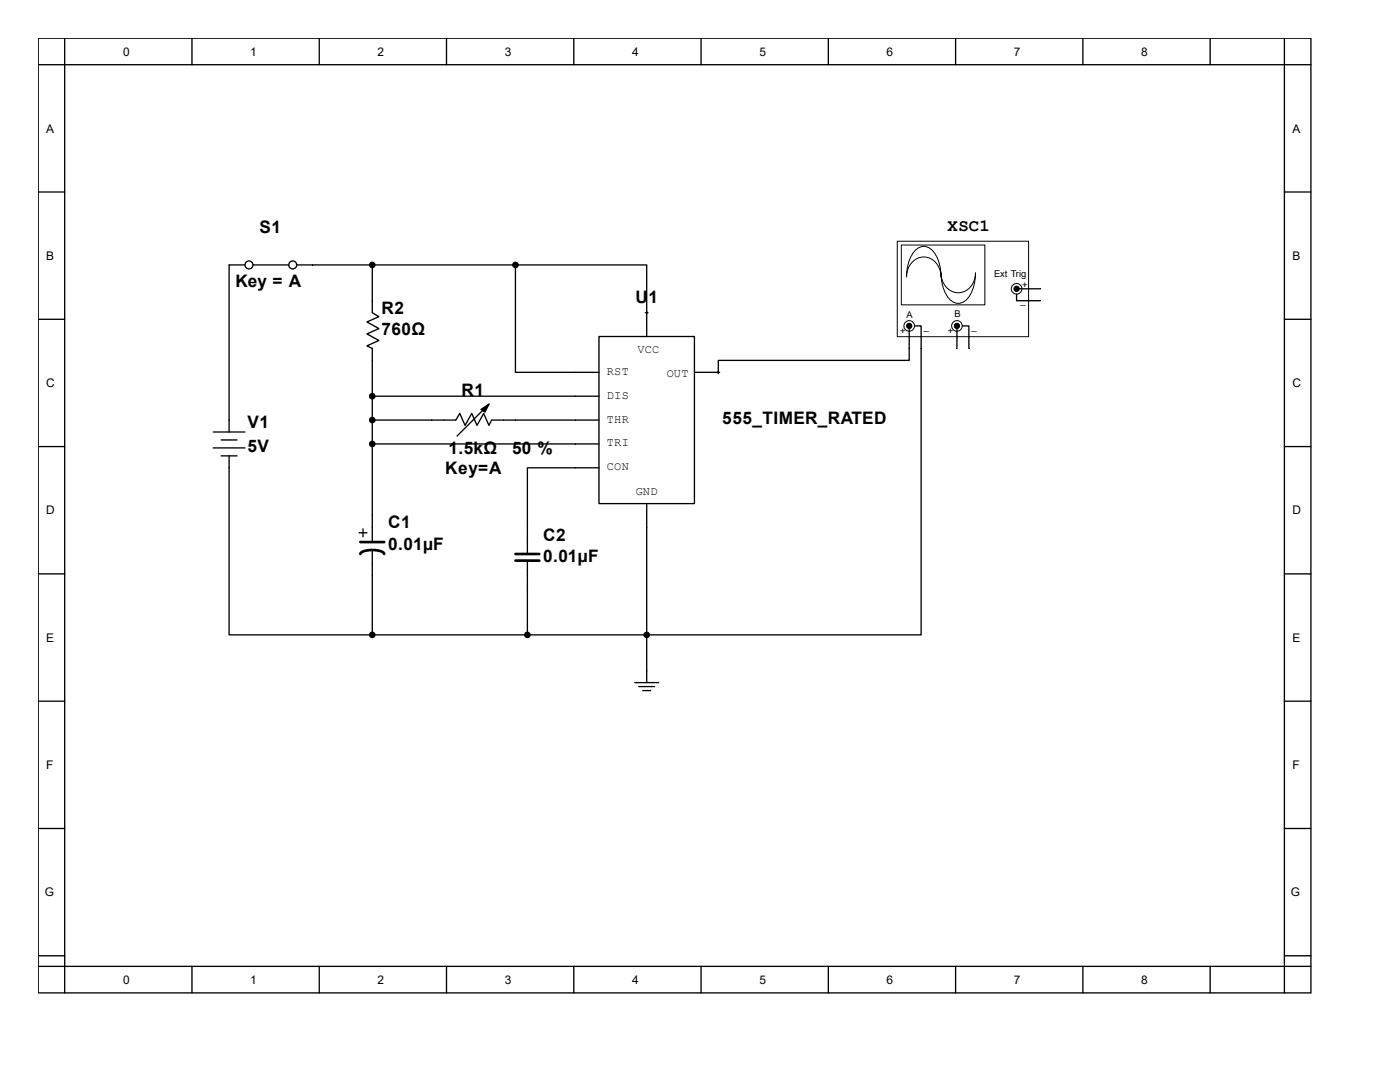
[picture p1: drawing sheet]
<svg xmlns="http://www.w3.org/2000/svg" width="279mm" height="216mm" viewBox="0 0 279 216" stroke-linecap="round" stroke-linejoin="round" font-family="sans-serif">
<g fill="none" stroke="#000" stroke-width=".26">
<path d="M7.6 7.6h254v190.5h-254zM7.6 12.9h254M12.9 7.6v190.5M38.3 7.6v5.3M63.7 7.6v5.3M89.1 7.6v5.3M114.5 7.6v5.3M139.9 7.6v5.3M165.3 7.6v5.3M190.7 7.6v5.3M216.1 7.6v5.3M241.5 7.6v5.3"/>
<path d="M256.3 7.6v190.5M7.6 38.3h5.3M256.3 38.3h5.3M48.9 52.9h-3.2v33.3M50.5 52.9h7.1M59.2 52.9h43.7M74.3 52.9v9.5l1.3 .8-2.4 1 2.4 1.4-2.4 1 2.4 1.3-2.4 1.1 1.1 .5v38.7M102.9 52.9h26.2v9.5M102.9 52.9v21.4h16.6M7.6 63.7h5.3M74.3 79.1h45.2M119.5 67.2h19.1v33.3h-19.1z"/>
<path d="M128.8 62.4h.5M129.1 62.1v5.1M138.6 74.3h5M143.4 74v.6M256.3 63.7h5.3M7.6 89.1h5.3M42.5 86.2h6.4M42.5 89.4h6.4M44.1 87.8h3.2M44.1 91h3.2M45.7 91v35.7h28.6M74.3 83.8h16.7l.8-1.3 1 2.4 1.3-2.4 1.1 2.4 1.3-2.4 1.1 2.4 .5-1.1h21.4"/>
<path d="M74.3 88.6h45.2M97.6 80.6l-6.4 6.4M119.5 93.3h-14.2v17M256.3 89.1h5.3M7.6 114.5h5.3M71.6 106.3h1.6M72.4 105.5v1.6M74.3 109.7v17M105.3 112.1v14.6M129.1 100.5v35.7M256.3 114.5h5.3M7.6 139.9h5.3"/>
<path d="M74.3 126.7h54.8M126.7 136.2h4.7M127.5 137h3.2M128.3 137.8h1.6M256.3 139.9h5.3M7.6 165.3h5.3M256.3 165.3h5.3M7.6 190.7h5.3M7.6 192.8h254M38.3 192.8v5.3M63.7 192.8v5.3M89.1 192.8v5.3"/>
<path d="M114.5 192.8v5.3M139.9 192.8v5.3M165.3 192.8v5.3M190.7 192.8v5.3M216.1 192.8v5.3M241.5 192.8v5.3M256.3 190.7h5.3"/>
<circle cx="49.7" cy="52.9" r=".79"/>
<circle cx="58.4" cy="52.9" r=".79"/>
</g>
<path d="M71.9 110.5a2.44 2.44 0 0 1 2.4-.8l1.2 .2a1.27 1.27 0 0 1 1.2 .6M71.9 108.2h4.8M102.9 110.5h4.7M102.9 111.9h4.7" fill="none" stroke="#000" stroke-width=".53"/>
<g fill="#000" stroke="#000" stroke-width=".26">
<path d="M96 81.7l1.6-1.1-.8 1.6z"/>
<circle cx="74.3" cy="52.9" r=".53"/>
<circle cx="102.9" cy="52.9" r=".53"/>
<circle cx="74.3" cy="79.1" r=".53"/>
<circle cx="74.3" cy="83.8" r=".53"/>
<circle cx="74.3" cy="88.6" r=".53"/>
<circle cx="74.3" cy="126.7" r=".53"/>
<circle cx="105.3" cy="126.7" r=".53"/>
<circle cx="129.1" cy="126.7" r=".53"/>
</g>
<path d="M179.1 48.2h26.2v19h-26.2z" fill="#fff"/>
<path d="M179.1 48.1h26.2v19.1h-26.2z" fill="none" stroke="#000" stroke-width=".2"/>
<path d="M179.9 48.9h16.7v11.9h-16.7z" fill="#fff"/>
<path d="M179.9 48.9h16.7v11.9h-16.7zM182.6 50a2.35 2.35 0 0 1 4 .6 8.3 8.3 0 0 1 1.2 4.6 3.5 3.5 0 0 0-1.6-3.3 3.5 3.5 0 0 0-3.8 .1 4.1 4.1 0 0 0-1.5 3.2 7.8 7.8 0 0 1 1.7-5.2zM187.8 54.5a3.5 3.5 0 0 0 1.6 3.3 3.5 3.5 0 0 0 3.8-.1 4.1 4.1 0 0 0 1.5-3.2 7.2 7.2 0 0 1-2.3 5.7 2.38 2.38 0 0 1-3.4-1.1 8.3 8.3 0 0 1-1.2-4.6z" fill="none" stroke="#000" stroke-width=".2"/>
<g fill="#fff" stroke="#000" stroke-width=".2">
<circle cx="191" cy="65" r="1.06"/>
<circle cx="181.5" cy="65" r="1.06"/>
<circle cx="202.9" cy="57.6" r="1.06"/>
</g>
<path d="M202.9 58.7v1.3h4.7M203.1 57.6h4.5M181.5 65.6v6.3h-38.1v2.4M182.5 65h1.3v61.7h-54.7M191 65v4.5M192 65h1.4v4.5" fill="none" stroke="#000" stroke-width=".26"/>
<g fill="#000" stroke="#000" stroke-width=".2">
<circle cx="202.9" cy="57.6" r=".53"/>
<circle cx="181.5" cy="65" r=".53"/>
<circle cx="191" cy="65" r=".53"/>
</g>
<g font-size="3.4">
<text x="51.8" y="46.5">S1</text>
<text x="189.1" y="46.2">XSC1</text>
<text x="47" y="57.3">Key = A</text>
<text x="76.1" y="62.6">R2</text>
<text x="126.8" y="60.5">U1</text>
<text x="76.1" y="66.8">760Ω</text>
<text x="92.1" y="79">R1</text>
<text x="49.4" y="85.3">V1</text>
<text x="144.1" y="84.6">555_TIMER_RATED</text>
<text x="49.4" y="90.1">5V</text>
<text x="88.8" y="94.6">Key=A</text>
<text x="89.5" y="90.6">1.5kΩ</text>
<text x="102.2" y="90.6">50 %</text>
<text x="77.5" y="105.5">C1</text>
<text x="108.4" y="107.9">C2</text>
<text x="77.5" y="109.7">0.01µF</text>
<text x="108.4" y="112.1">0.01µF</text>
</g>
<g font-size="2.4">
<text x="24.6" y="11.1">0</text>
<text x="50" y="11.1">1</text>
<text x="75.4" y="11.1">2</text>
<text x="100.8" y="11.1">3</text>
<text x="126.2" y="11.1">4</text>
<text x="151.6" y="11.1">5</text>
<text x="177" y="11.1">6</text>
<text x="202.4" y="11.1">7</text>
<text x="227.8" y="11.1">8</text>
<text x="9.2" y="26.5">A</text>
<text x="257.9" y="26.5">A</text>
<text x="9.2" y="51.9">B</text>
<text x="257.9" y="51.9">B</text>
<text x="127.2" y="70.4">VCC</text>
<text x="9.2" y="77.3">C</text>
<text x="121.1" y="74.8">RST</text>
<text x="133.1" y="75.2">OUT</text>
<text x="257.9" y="77.3">C</text>
<text x="121.1" y="79.5">DIS</text>
<text x="121.1" y="84.3">THR</text>
<text x="121.1" y="89.1">TRI</text>
<text x="121.1" y="93.9">CON</text>
<text x="126.9" y="98.7">GND</text>
<text x="9.2" y="102.7">D</text>
<text x="257.9" y="102.7">D</text>
<text x="9.2" y="128.1">E</text>
<text x="257.9" y="128.1">E</text>
<text x="9.2" y="153.5">F</text>
<text x="257.9" y="153.5">F</text>
<text x="8.9" y="178.9">G</text>
<text x="257.6" y="178.9">G</text>
<text x="24.6" y="196.3">0</text>
<text x="50" y="196.3">1</text>
<text x="75.4" y="196.3">2</text>
<text x="100.8" y="196.3">3</text>
<text x="126.2" y="196.3">4</text>
<text x="151.6" y="196.3">5</text>
<text x="177" y="196.3">6</text>
<text x="202.4" y="196.3">7</text>
<text x="227.8" y="196.3">8</text>
</g>
<g font-size="1.9">
<text x="198.4" y="55.3">Ext Trig</text>
<text x="204" y="57.4">+</text>
<text x="180.9" y="63.5">A</text>
<text x="184.4" y="65.9">_</text>
<text x="190.5" y="63.3">B</text>
<text x="193.9" y="65.9">_</text>
<text x="203.7" y="60.6">_</text>
<text x="179.6" y="66.7">+</text>
<text x="189.1" y="66.7">+</text>
</g>
</svg>
